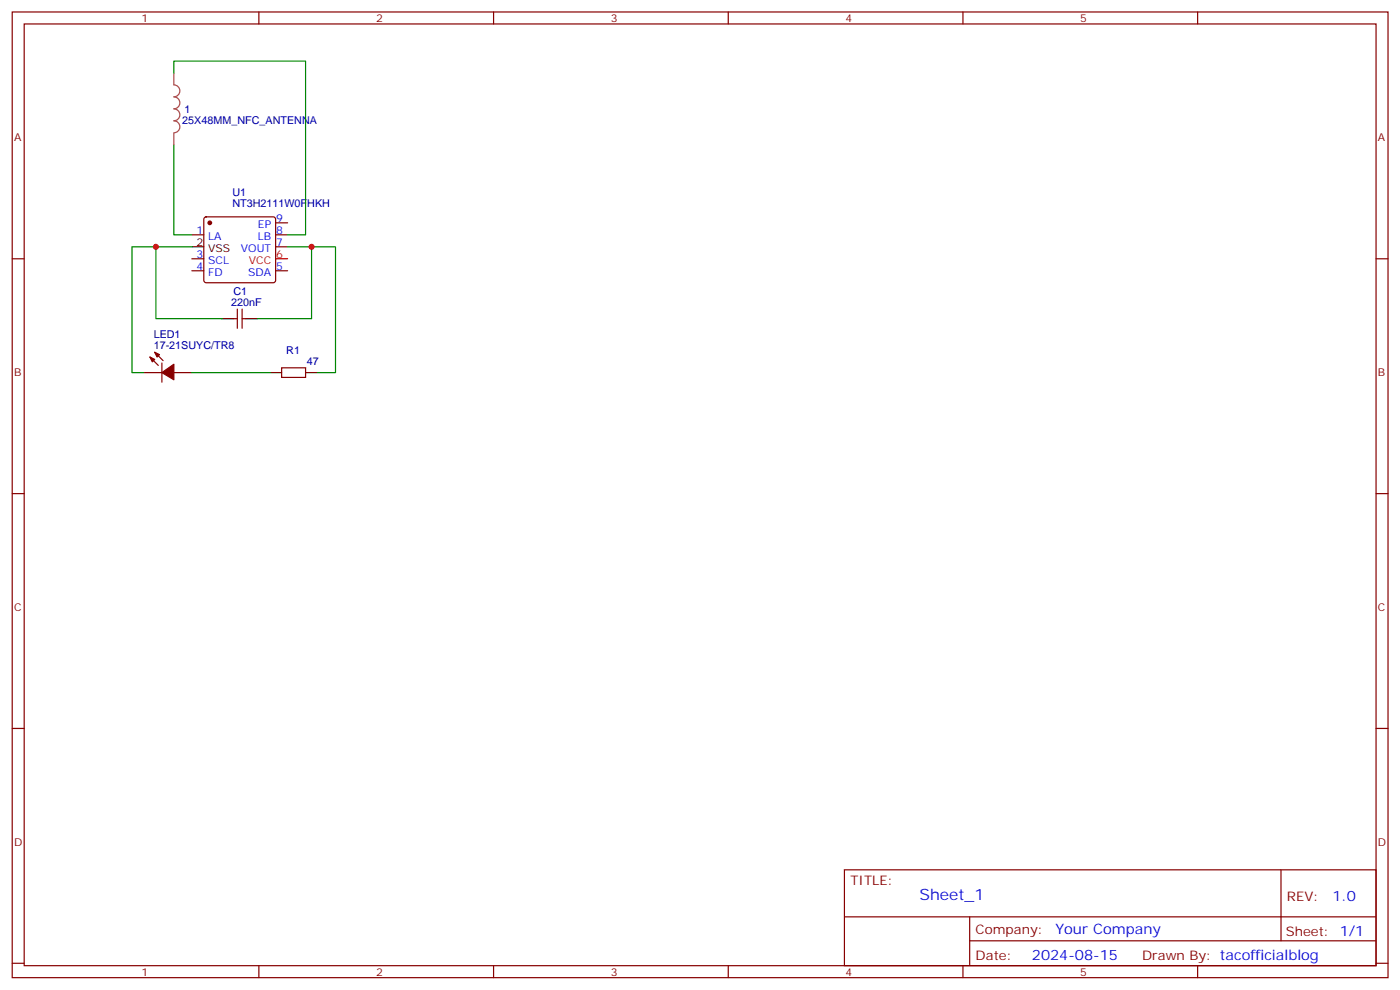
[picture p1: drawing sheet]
<svg xmlns="http://www.w3.org/2000/svg" width="412mm" height="292mm" viewBox="0 0 412 292" stroke-linecap="round" stroke-linejoin="round" font-family="sans-serif">
<g fill="none" stroke="#870000" stroke-width=".35">
<path d="M3.6 3.5h405.3v284.4h-405.3zM7.1 7.1h398.3v277.2h-398.3zM76.3 3.5v3.6M145.4 3.5v3.6M214.6 3.5v3.6M283.7 3.5v3.6M352.8 3.5v3.6M3.6 76.2h3.5M56.5 76.2h3.5M56.5 69.1h3.5M56.5 79.7h3.5M60.3 64.1l.4-.2h19.8l.5 .2 .2 .5v17.9l-.2 .5-.5 .3h-19.8l-.5-.3-.2-.5v-17.9z"/>
<path d="M81.2 65.6h3.5M81.2 69.1h3.5M81.2 72.7h3.5M81.2 79.7h3.5M405.4 76.2h3.5M68.9 93.8h1M69.9 91v5.7M71.3 91v5.7M71.3 93.8h1.1M42.4 109.7h5.3M44.2 105.1l2.4 2.5M45.6 103.7l2.4 2.5"/>
<path d="M47.7 106.9v5.6M51.2 109.7h5.3M83 108.3h7v2.8h-7zM3.6 145.3h3.5M405.4 145.3h3.5M3.6 214.5h3.5M405.4 214.5h3.5M248.8 256.1h156.6v28.2h-156.6zM377.4 256.1v20.9M248.8 270h156.5M285.7 277h119.6M285.7 270v14.1"/>
<path d="M3.6 283.6h3.5M76.3 284.3v3.6M145.4 284.3v3.6M214.6 284.3v3.6M283.7 284.3v3.6M352.8 284.3v3.6M405.4 283.6h3.5"/>
</g>
<path d="M81.2 76.2h3.5" fill="none" stroke="#f00" stroke-width=".35"/>
<path d="M56.5 72.7h3.5M65.3 93.8h3.6M72.4 93.8h3.5M79.4 109.7h3.6M90 109.7h3.6" fill="none" stroke="#000" stroke-width=".35"/>
<g fill="#870000" stroke="#870000" stroke-width=".35">
<path d="M44.2 105.1l1.4 .7-.7 .7z"/>
<path d="M45.6 103.7l1.4 .7-.7 .7z"/>
<path d="M47.7 109.7l3.5-2.5v4.6z"/>
<circle cx="61.8" cy="65.6" r=".53"/>
</g>
<path d="M51.2 21.5v3.5a1.76 1.76 0 0 1 1.8 1.8 1.76 1.76 0 0 1-1.8 1.7 1.76 1.76 0 0 1 1.8 1.8 1.76 1.76 0 0 1-1.8 1.7 1.76 1.76 0 0 1 1.8 1.8 1.76 1.76 0 0 1-1.8 1.8 1.76 1.76 0 0 1 1.8 1.7 1.76 1.76 0 0 1-1.8 1.8M51.2 39.2v3.5" fill="none" stroke="#a64a4a" stroke-width=".35"/>
<path d="M51.2 21.5v-3.5h38.8v51.1h-5.3M51.2 42.7v26.4h5.3M45.9 72.7h-7v37h3.5M56.5 72.7h-10.6v21.1h19.4M84.7 72.7h7.1v21.1h-15.9M91.8 72.7h7v37h-5.2M56.5 109.7h22.9" fill="none" stroke="#008700" stroke-width=".35"/>
<g fill="#c00">
<circle cx="91.8" cy="72.7" r=".88"/>
<circle cx="45.9" cy="72.7" r=".88"/>
</g>
<text font-size="4.6" fill="#00f" x="270.9" y="265.1">Sheet_1</text>
<g font-size="4.2" fill="#00f">
<text x="392.6" y="265.4">1.0</text>
<text x="311" y="274.9">Your Company</text>
<text x="304" y="282.7">2024-08-15</text>
</g>
<g font-size="3.9" fill="#800">
<text x="250.5" y="260.7">TITLE:</text>
<text x="379.2" y="265.4">REV:</text>
<text x="287.5" y="274.9">Company:</text>
<text x="378.8" y="275.5">Sheet: 1/1</text>
<text x="287.5" y="282.6">Date:</text>
<text x="336.5" y="282.7">Drawn By: tacofficialblog</text>
</g>
<g font-size="3.2" fill="#800">
<text x="41.7" y="6.5">1</text>
<text x="110.8" y="6.5">2</text>
<text x="180" y="6.5">3</text>
<text x="249.1" y="6.5">4</text>
<text x="318.3" y="6.5">5</text>
<text x="4.1" y="41.6">A</text>
<text x="405.9" y="41.6">A</text>
<text x="4.1" y="110.8">B</text>
<text x="405.9" y="110.8">B</text>
<text x="4.1" y="179.9">C</text>
<text x="405.9" y="179.9">C</text>
<text x="4.1" y="249.1">D</text>
<text x="405.9" y="249.1">D</text>
<text x="41.7" y="287.3">1</text>
<text x="110.8" y="287.3">2</text>
<text x="180" y="287.3">3</text>
<text x="249.1" y="287.3">4</text>
<text x="318.3" y="287.3">5</text>
</g>
<g font-size="3.2" fill="#000080">
<text x="54.3" y="33.4">1</text>
<text x="53.7" y="36.5">25X48MM_NFC_ANTENNA</text>
<text x="68.5" y="57.8">U1</text>
<text x="68.5" y="60.9">NT3H2111W0FHKH</text>
<text x="68.1" y="90">220nF</text>
<text x="68.8" y="86.8">C1</text>
<text x="45.3" y="99.5">LED1</text>
<text x="45.3" y="102.7">17-21SUYC/TR8</text>
<text x="84.3" y="104.1">R1</text>
<text x="90.4" y="107.4">47</text>
</g>
<g font-size="3.2" fill="#00f">
<text x="81.4" y="65.3">9</text>
<text x="57.8" y="68.8">1</text>
<text x="61.3" y="70.6">LA</text>
<text x="76" y="70.6">LB</text>
<text x="76" y="67">EP</text>
<text x="81.4" y="68.8">8</text>
<text x="57.8" y="75.8">3</text>
<text x="61.3" y="77.6">SCL</text>
<text x="71" y="74.1">VOUT</text>
<text x="81.4" y="72.3">7</text>
<text x="57.8" y="79.4">4</text>
<text x="61.3" y="81.1">FD</text>
<text x="73.1" y="81.1">SDA</text>
<text x="81.4" y="79.4">5</text>
</g>
<g font-size="3.2">
<text x="57.8" y="72.3">2</text>
<text x="61.3" y="74.1">VSS</text>
</g>
<g font-size="3.2" fill="#f00">
<text x="73.3" y="77.6">VCC</text>
<text x="81.4" y="75.8">6</text>
</g>
</svg>
